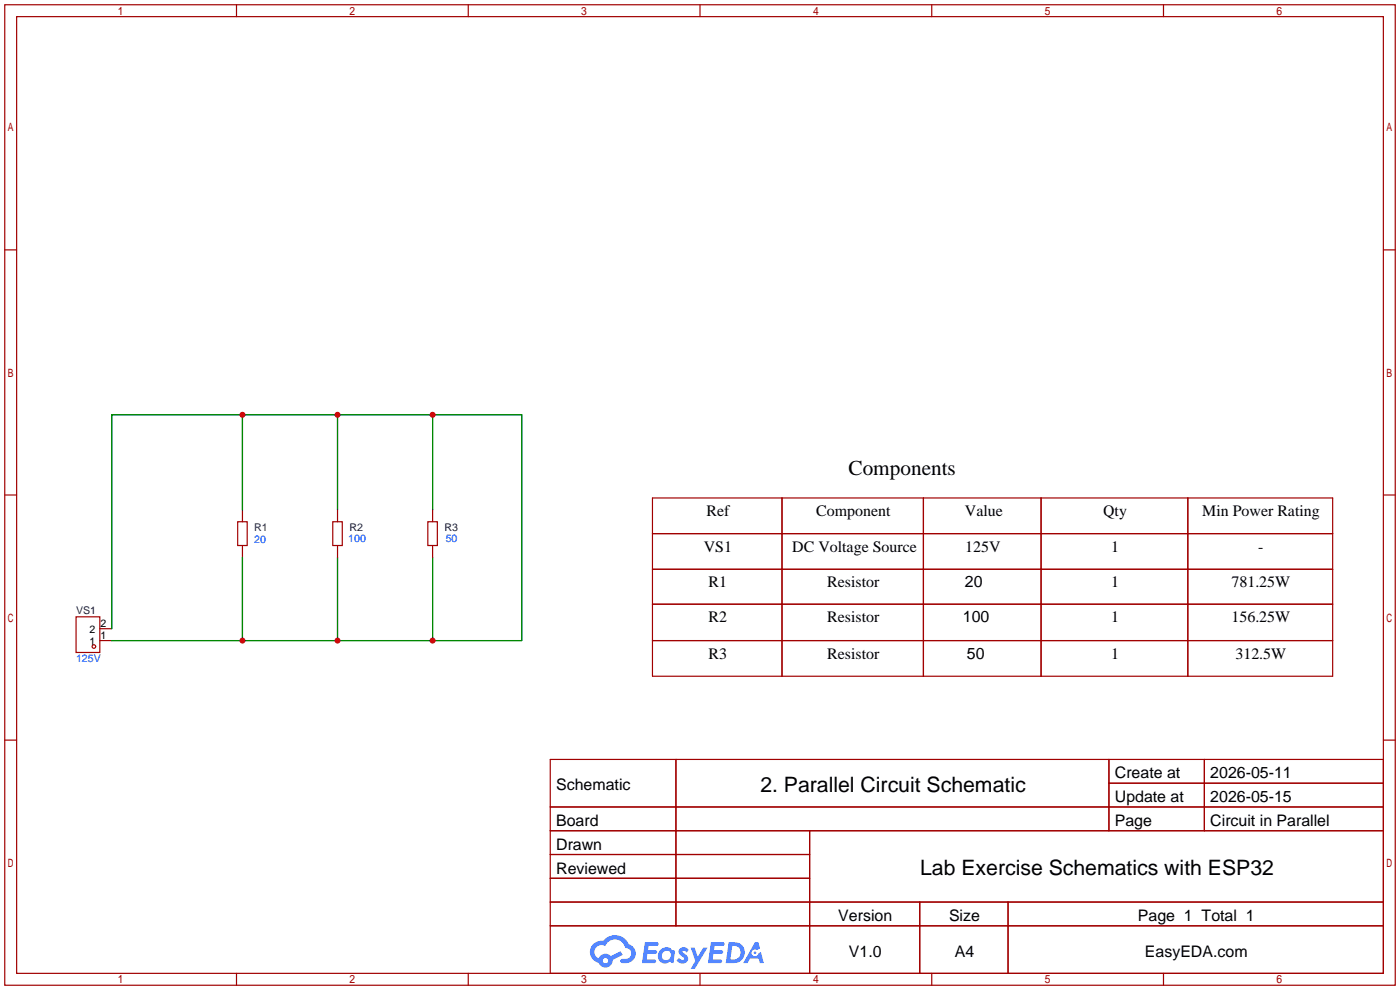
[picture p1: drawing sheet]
<svg xmlns="http://www.w3.org/2000/svg" width="299mm" height="212mm" viewBox="0 0 299 212" stroke-linecap="round" stroke-linejoin="round" font-family="sans-serif">
<g fill="none" stroke="#a10000" stroke-width=".25">
<path d="M1 1h297.2v209.6h-297.2zM3.6 3.6h292.1v204.4h-292.1zM50.5 1v2.6M100.1 1v2.6M149.6 1v2.6M199.1 1v2.6M248.7 1v2.6M1 53.4h2.6M295.7 53.4h2.5M1 105.8h2.6M295.7 105.8h2.5M1 158.2h2.6"/>
<path d="M295.7 158.2h2.5M117.6 162.3h178.1v45.7h-178.1zM117.6 172.5h178.1M117.6 177.5h178.1M144.5 162.3v35.6M173 177.5v30.5M237 162.3v15.2M237 167.4h58.7M257.4 162.3v15.2M117.6 182.6h55.4M117.6 192.8h178.1M117.6 187.7h55.4"/>
<path d="M117.6 197.9h178.1M196.6 192.8v15.2M215.4 192.8v15.2M50.5 208v2.6M100.1 208v2.6M149.6 208v2.6M199.1 208v2.6M248.7 208v2.6"/>
</g>
<g fill="#5487ff">
<path d="M145.3 202.7a1.3 1.3 0 0 1 1.9 .3l-.4 .6a.54 .54 0 0 0-.9-.2l.1 .2a1.34 1.34 0 0 1 .9 1.8 1.47 1.47 0 0 1-2.3-.1l.5-.6 .8 .5a.31 .31 0 0 0 .4-.3 .31 .31 0 0 0-.3-.4 1.12 1.12 0 0 1-.7-1.8z"/>
<path d="M147.6 202.5h.9l.6 2 1.2-2h.9l-2.7 4.6h-.9l1-1.7z"/>
<path d="M137.8 201.4h1.7a1.31 1.31 0 0 1 1.2 .2 .4 .4 0 0 1-.3 .5l-1.8 .1-.1 .9h1.6a.4 .4 0 0 1 .4 .4 .4 .4 0 0 1-.5 .4h-1.6l-.2 1.2h1.4a.46 .46 0 0 1 .5 0 .46 .46 0 0 1 .1 .5l-.4 .2h-2.6z"/>
<path d="M151.9 201.4h1.7a1.32 1.32 0 0 1 1.2 .2 .39 .39 0 0 1-.3 .5l-1.8 .1-.1 .9h1.6a.4 .4 0 0 1 .4 .4 .4 .4 0 0 1-.4 .4h-1.7l-.2 1.2h1.4a.46 .46 0 0 1 .5 0 .46 .46 0 0 1 .1 .5l-.4 .2h-2.6z"/>
<path d="M161.3 201.4h.8l.3 1.3-.6 .4a.75 .75 0 0 0-1.1 .3 .75 .75 0 0 0 .5 1 .75 .75 0 0 0 .9-.7l.5-.2 .6 2.3h-.8l-.3-.9h-1.8l-.5 .9h-1z"/>
<path d="M155.7 201.4l-.6 4.4h1.5a2.27 2.27 0 0 0 2.6-2.2 2.27 2.27 0 0 0-2.7-2.2zM156.5 202.1a1.5 1.5 0 0 1 1.8 1.6 1.5 1.5 0 0 1-1.9 1.4h-.3z"/>
<path d="M141.2 203a1.6 1.6 0 0 0-.3 2.3 1.6 1.6 0 0 0 2.3 .2l.7 .3 .3-2.4-.1-.3-.5-.1a1.58 1.58 0 0 0-2.4 0zM141.8 203.5a.98 .98 0 0 1 1.6 .4 .98 .98 0 0 1-1.1 1.3 .94 .94 0 0 1-.9-.7 .94 .94 0 0 1 .4-1z"/>
<path d="M126.8 201.8a2.37 2.37 0 0 0 1.1 4 1.54 1.54 0 0 0 1.8 1 1.54 1.54 0 0 0 1.2-1.6l2.2-1.1-.5-.8-2 1a1.57 1.57 0 0 0-2.7 .5 1.5 1.5 0 0 1-.7-2.1 1.5 1.5 0 0 1 2.2-.5 2.23 2.23 0 0 1 2.3-1.4 2.23 2.23 0 0 1 2 1.8 1.16 1.16 0 0 1 1.2 1.1 1.16 1.16 0 0 1-1.1 1.2h-.7a.47 .47 0 0 0-.5 .4 .47 .47 0 0 0 .4 .5 2.17 2.17 0 0 0 2.5-.9 2.17 2.17 0 0 0-.3-2.7l-.8-.4a3.2 3.2 0 0 0-5.5-.7l-1.1 .1zM128.8 205.3a.6 .6 0 0 1 1.2 0 .6 .6 0 0 1-1.2 0z"/>
<circle cx="161.4" cy="203.6" r=".28"/>
</g>
<g fill="none" stroke="#a10000" stroke-width=".25">
<path d="M50.8 111.5h2v5.1h-2zM51.8 109v2.5M51.8 116.6v2.5M71.1 111.5h2.1v5.1h-2.1zM72.1 109v2.5M72.1 116.6v2.5M91.4 111.5h2.1v5.1h-2.1zM92.5 109v2.5M92.5 116.6v2.5M139.4 106.4h145.4v38.1h-145.4zM139.4 114h145.4M167.1 106.4v38.1"/>
<path d="M197.4 106.4v38.1M222.5 106.4v38.1M253.9 106.4v38.1M16.3 131.8h5v7.6h-5zM21.3 136.9h2.6M21.3 134.4h2.6M139.4 136.9h145.4M139.4 121.7h145.4M139.4 129.1h145.4"/>
<circle cx="20.1" cy="138.2" r=".38"/>
</g>
<path d="M51.8 88.6v20.4M72.1 88.6v20.4M92.5 88.6v20.4M51.8 119.1v17.8M72.1 119.1v17.8M92.5 119.1v17.8M23.9 134.4v-45.8h87.6v48.3h-87.6" fill="none" stroke="#008700" stroke-width=".25"/>
<g fill="#c00">
<circle cx="51.8" cy="88.6" r=".63"/>
<circle cx="72.1" cy="88.6" r=".63"/>
<circle cx="92.5" cy="88.6" r=".63"/>
<circle cx="92.5" cy="136.9" r=".63"/>
<circle cx="72.1" cy="136.9" r=".63"/>
<circle cx="51.8" cy="136.9" r=".63"/>
</g>
<g font-size="4.5">
<text x="181.4" y="101.5">Components</text>
<text x="162.5" y="169.2">2. Parallel Circuit Schematic</text>
<text x="196.7" y="187">Lab Exercise Schematics with ESP32</text>
</g>
<g font-size="3.4">
<text x="151" y="110.3">Ref</text>
<text x="174.4" y="110.3">Component</text>
<text x="206.2" y="110.3">Value</text>
<text x="235.8" y="110.3">Qty</text>
<text x="256.9" y="110.3">Min Power Rating</text>
<text x="150.4" y="117.9">VS1</text>
<text x="169.3" y="117.9">DC Voltage Source</text>
<text x="206.3" y="117.9">125V</text>
<text x="237.5" y="117.9">1</text>
<text x="268.9" y="117.9">-</text>
<text x="151.4" y="125.5">R1</text>
<text x="176.8" y="125.5">Resistor</text>
<text x="206.2" y="125.5">20</text>
<text x="237.5" y="125.5">1</text>
<text x="263.2" y="125.5">781.25W</text>
<text x="151.4" y="133">R2</text>
<text x="176.8" y="133">Resistor</text>
<text x="205.8" y="133">100</text>
<text x="237.5" y="133">1</text>
<text x="263.2" y="133">156.25W</text>
<text x="151.4" y="140.8">R3</text>
<text x="176.8" y="140.8">Resistor</text>
<text x="206.7" y="140.8">50</text>
<text x="237.5" y="140.8">1</text>
<text x="264" y="140.8">312.5W</text>
<text x="238.3" y="166.4">Create at</text>
<text x="258.7" y="166.4">2026-05-11</text>
<text x="118.9" y="168.9">Schematic</text>
<text x="238.3" y="171.4">Update at</text>
<text x="258.7" y="171.4">2026-05-15</text>
<text x="118.9" y="176.5">Board</text>
<text x="238.3" y="176.5">Page</text>
<text x="258.7" y="176.5">Circuit in Parallel</text>
<text x="118.9" y="181.6">Drawn</text>
<text x="118.9" y="186.7">Reviewed</text>
<text x="179.2" y="196.8">Version</text>
<text x="202.8" y="196.8">Size</text>
<text x="243.2" y="196.8">Page 1 Total 1</text>
<text x="181.4" y="204.5">V1.0</text>
<text x="204.1" y="204.5">A4</text>
<text x="244.7" y="204.5">EasyEDA.com</text>
</g>
<g font-size="2.3" fill="#000080">
<text x="54.4" y="113.5">R1</text>
<text x="74.7" y="113.5">R2</text>
<text x="95" y="113.5">R3</text>
<text x="16.3" y="131.3">VS1</text>
</g>
<g font-size="2.3" fill="#00f">
<text x="54.4" y="116">20</text>
<text x="74.4" y="115.8">100</text>
<text x="95.2" y="115.8">50</text>
<text x="16.3" y="141.4">125V</text>
</g>
<g font-size="2.3">
<text x="19.1" y="137.9">1</text>
<text x="19.1" y="135.3">2</text>
<text x="21.5" y="136.6">1</text>
<text x="21.5" y="134.1">2</text>
</g>
</svg>
